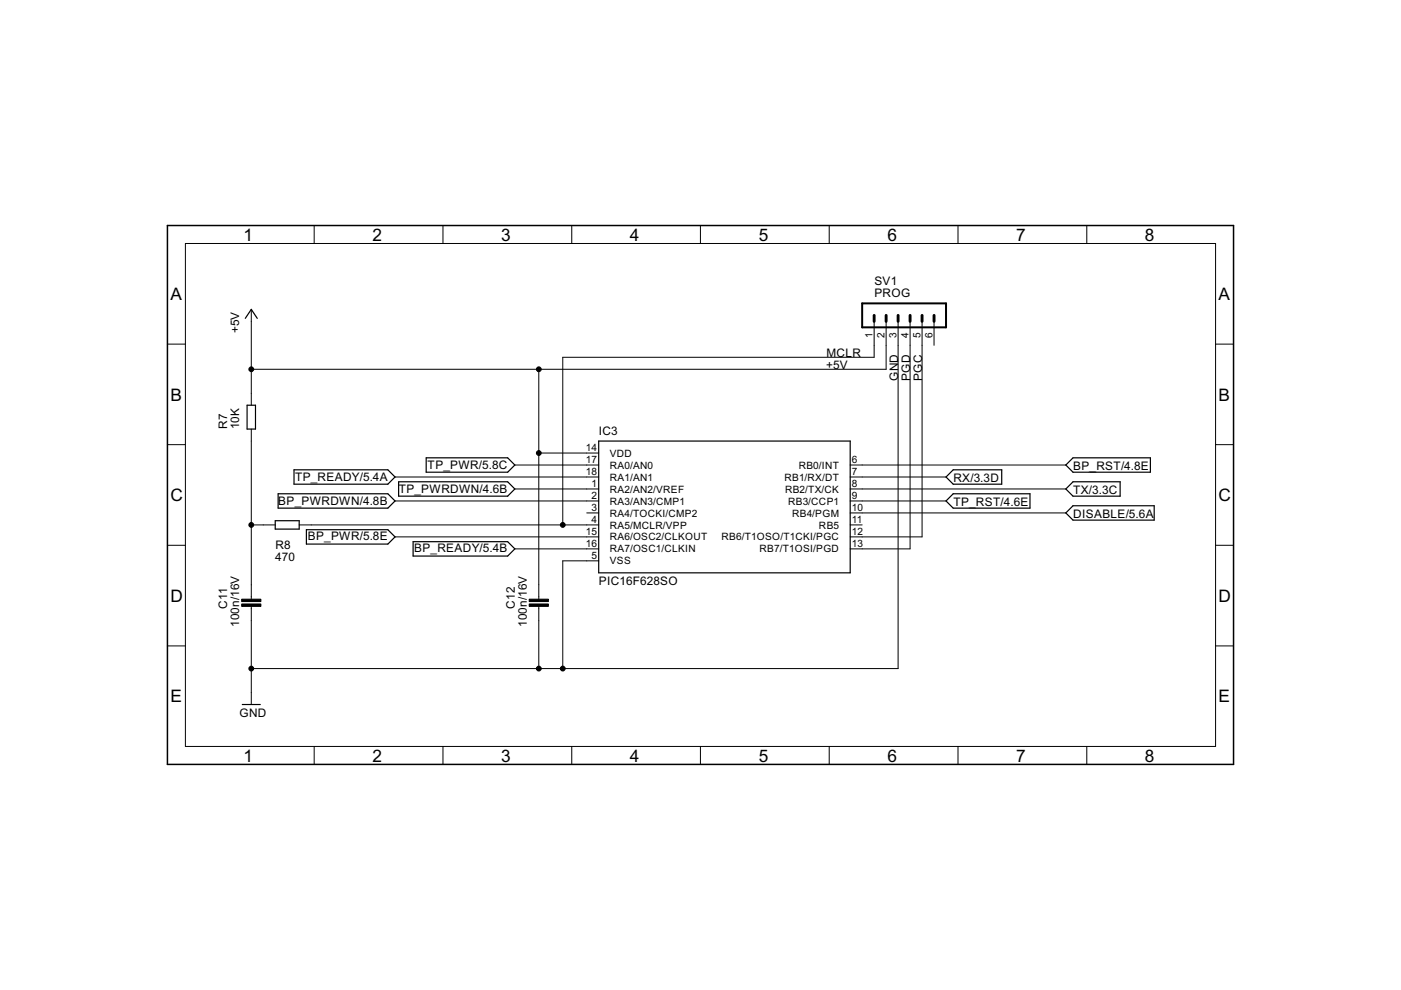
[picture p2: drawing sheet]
<svg xmlns="http://www.w3.org/2000/svg" width="297mm" height="210mm" viewBox="0 0 297 210" stroke-linecap="round" stroke-linejoin="round" font-family="sans-serif">
<path d="M35.5 47.8v114.3zM35.5 47.8h226zM35.5 162.1h226zM261.5 47.8v114.3z" fill="#000" stroke="#000" stroke-width=".32"/>
<g fill="#000" stroke="#000" stroke-width=".21">
<path d="M39.3 51.6v106.7zM66.6 47.8v3.8zM93.9 47.8v3.8zM121.2 47.8v3.8zM148.5 47.8v3.8zM175.8 47.8v3.8zM203.1 47.8v3.8zM230.4 47.8v3.8zM39.3 51.6h218.4zM35.5 73h3.8zM53.3 65.6v2.5zM53.3 68.1v10.2z"/>
<path d="M53.3 78.3h60.9zM119.3 75.8v35.5zM185.3 68.1v5.1zM185.3 73.2v2.6zM119.3 75.8h66zM187.9 68.1v5.1zM187.9 73.2v5.1zM114.2 78.3h73.7zM190.4 68.1v5.1zM193 68.1v5.1zM195.5 68.1v5.1zM198 68.1v5.1z"/>
<path d="M257.7 73h3.8zM35.5 94.3h3.8zM53.3 83.4v2.5zM53.3 91v2.5zM53.3 93.5v17.8zM53.3 78.3v5.1zM114.2 78.3v17.8zM114.2 96.1v27.9zM124.4 96.1h2.5zM124.4 98.6h2.5zM114.2 96.1h10.2zM109.2 98.6h15.2z"/>
<path d="M180.3 98.6h2.5zM182.8 98.6h43.2zM257.7 94.3h3.8zM35.5 115.6h3.8zM53.3 111.3v12.7zM55.8 111.3h2.6zM53.3 111.3h2.5zM63.4 111.3h2.6zM66 111.3h53.3zM119.3 111.3h5.1zM119.3 118.9v22.9zM124.4 103.7h2.5z"/>
<path d="M124.4 106.2h2.5zM124.4 108.8h2.5zM124.4 111.3h2.5zM124.4 118.9h2.5zM124.4 113.8h2.5zM124.4 116.4h2.5zM124.4 101.1h2.5zM119.3 118.9h5.1zM83.8 101.1h40.6zM109.2 116.4h15.2zM83.8 113.8h40.6zM109.2 103.7h15.2z"/>
<path d="M83.8 106.2h40.6zM180.3 101.1h2.5zM180.3 103.7h2.5zM180.3 106.2h2.5zM180.3 108.8h2.5zM180.3 111.3h2.5zM180.3 113.8h2.5zM180.3 116.4h2.5zM182.8 113.8h12.7zM182.8 116.4h10.2zM182.8 101.1h17.8zM182.8 103.7h43.2z"/>
<path d="M182.8 106.2h17.8zM182.8 108.8h43.2zM193 73.2v43.2zM195.5 73.2v40.6zM257.7 115.6h3.8zM35.5 136.9h3.8zM53.3 124v2.5zM53.3 129.1v2.5zM53.3 126.5v.5zM53.3 128.6v.5zM53.3 131.6v10.2zM114.2 124v2.5z"/>
<path d="M114.2 129.1v2.5zM114.2 126.5v.5zM114.2 128.6v.5zM114.2 131.6v10.2zM257.7 136.9h3.8zM39.3 158.3h218.4zM53.3 146.8v2.6zM53.3 141.8h60.9zM53.3 141.8v5zM114.2 141.8h5.1zM119.3 141.8h71.1zM190.4 73.2v68.6z"/>
<path d="M257.7 51.6v106.7zM66.6 158.3v3.8zM93.9 158.3v3.8zM121.2 158.3v3.8zM148.5 158.3v3.8zM175.8 158.3v3.8zM203.1 158.3v3.8zM230.4 158.3v3.8z"/>
<circle cx="53.3" cy="78.3" r=".51"/>
<circle cx="114.2" cy="78.3" r=".51"/>
<circle cx="114.2" cy="96.1" r=".51"/>
<circle cx="53.3" cy="111.3" r=".51"/>
<circle cx="119.3" cy="111.3" r=".51"/>
<circle cx="53.3" cy="141.8" r=".51"/>
<circle cx="114.2" cy="141.8" r=".51"/>
<circle cx="119.3" cy="141.8" r=".51"/>
</g>
<g fill="#000" stroke="#000" stroke-width=".25">
<path d="M53.3 65.6l-1.3 1.9zM53.3 65.6l1.2 1.9zM52.4 85.9v5.1zM54.2 85.9v5.1zM52.4 85.9h1.8zM52.4 91h1.8zM62.3 99.6h19.9zM90.4 97.1h17.2zM109.2 98.6l-1.6 1.5zM107.6 97.1l1.6 1.5zM126.9 93.5h53.4zM180.3 93.5v28z"/>
<path d="M202.1 99.6h10.3zM212.4 99.6v3.1zM226 98.6l1.5-1.5zM226 98.6l1.5 1.5zM227.5 97.1h16.4zM243.9 97.1v3zM58.4 112.2h5zM58.4 110.4v1.8zM59 104.7v3zM62.3 99.6v3.1zM58.4 110.4h5zM63.4 110.4v1.8z"/>
<path d="M65 112.3v3.1zM62.3 102.7h19.9zM65 115.4h17.2zM65 112.3h17.2zM59 107.7h23.2zM59 104.7h23.2zM83.8 101.1l-1.6 1.6zM82.2 99.6l1.6 1.5zM83.8 113.8l-1.6 1.6zM82.2 112.3l1.6 1.5zM83.8 106.2l-1.6 1.5zM82.2 104.7l1.6 1.5z"/>
<path d="M84.5 102.2v3zM87.6 114.9v3zM90.4 97.1v3zM90.4 100.1h17.2zM87.6 117.9h20zM87.6 114.9h20zM84.5 105.2h23.1zM84.5 102.2h23.1zM109.2 116.4l-1.6 1.5zM107.6 114.9l1.6 1.5zM109.2 103.7l-1.6 1.5zM107.6 102.2l1.6 1.5z"/>
<path d="M200.6 101.1l1.5-1.5zM200.6 101.1l1.5 1.6zM200.6 106.2l1.5-1.5zM200.6 106.2l1.5 1.5zM202.1 102.7h10.3zM202.1 104.7h16.3zM202.1 107.7h16.3zM218.4 104.7v3zM226 103.7l1.5-1.5zM226 103.7l1.5 1.5zM226 108.8l1.5-1.6zM226 108.8l1.5 1.5z"/>
<path d="M227.5 102.2h10zM227.5 105.2h10zM227.5 100.1h16.4zM227.5 107.2h17.2zM227.5 110.3h17.2zM237.5 102.2v3zM244.7 107.2v3.1zM126.9 93.5v28zM126.9 121.5h53.4zM51.4 149.4h3.8z"/>
</g>
<path d="M51.2 128.1h4.1v.5h-4.1zM51.2 127h4.1v.6h-4.1zM112.2 128.1h4.1v.5h-4.1zM112.2 127h4.1v.6h-4.1z" fill="#000" stroke="#000" stroke-width=".21"/>
<path d="M182.8 64.3v5.1zM182.8 69.4h17.8zM182.8 64.3h17.8zM200.6 64.3v5.1z" fill="#000" stroke="#000" stroke-width=".42"/>
<path d="M185.3 66.9v1.2zM187.9 66.9v1.2zM190.4 66.9v1.2zM193 66.9v1.2zM195.5 66.9v1.2zM198 66.9v1.2z" fill="#000" stroke="#000" stroke-width=".61"/>
<g font-size="4.1">
<text x="51.7" y="51">1</text>
<text x="79" y="51">2</text>
<text x="106.3" y="51">3</text>
<text x="133.6" y="51">4</text>
<text x="160.9" y="51">5</text>
<text x="188.2" y="51">6</text>
<text x="215.5" y="51">7</text>
<text x="242.8" y="51">8</text>
<text x="36.2" y="63.6">A</text>
<text x="258.4" y="63.6">A</text>
<text x="36.2" y="84.9">B</text>
<text x="258.4" y="84.9">B</text>
<text x="36.2" y="106.3">C</text>
<text x="258.4" y="106.3">C</text>
<text x="36.2" y="127.6">D</text>
<text x="258.4" y="127.6">D</text>
<text x="36.2" y="148.9">E</text>
<text x="258.4" y="148.9">E</text>
<text x="51.7" y="161.5">1</text>
<text x="79" y="161.5">2</text>
<text x="106.3" y="161.5">3</text>
<text x="133.6" y="161.5">4</text>
<text x="160.9" y="161.5">5</text>
<text x="188.2" y="161.5">6</text>
<text x="215.5" y="161.5">7</text>
<text x="242.8" y="161.5">8</text>
</g>
<g font-size="2.8">
<text x="185.4" y="63.1">PROG</text>
<text x="185.4" y="60.5">SV1</text>
<text x="50.7" y="70.7" transform="rotate(-90 50.7 70.7)">+5V</text>
<text x="175.2" y="75.7">MCLR</text>
<text x="175.2" y="78.3">+5V</text>
<text x="190.4" y="80.8" transform="rotate(-90 190.4 80.8)">GND</text>
<text x="193" y="80.8" transform="rotate(-90 193 80.8)">PGD</text>
<text x="195.5" y="80.8" transform="rotate(-90 195.5 80.8)">PGC</text>
<text x="48.2" y="90.9" transform="rotate(-90 48.2 90.9)">R7</text>
<text x="50.7" y="91" transform="rotate(-90 50.7 91)">10K</text>
<text x="127" y="92.3">IC3</text>
<text x="62.5" y="101.9">TP_READY/5.4A</text>
<text x="90.7" y="99.4">TP_PWR/5.8C</text>
<text x="227.5" y="99.6">BP_RST/4.8E</text>
<text x="59" y="107">BP_PWRDWN/4.8B</text>
<text x="84.5" y="104.4">TP_PWRDWN/4.6B</text>
<text x="202.1" y="102.2">RX/3.3D</text>
<text x="202.1" y="107.2">TP_RST/4.6E</text>
<text x="227.5" y="104.7">TX/3.3C</text>
<text x="227.5" y="109.8">DISABLE/5.6A</text>
<text x="58.4" y="118.9">470</text>
<text x="58.4" y="116.4">R8</text>
<text x="65.3" y="114.6">BP_PWR/5.8E</text>
<text x="87.8" y="117.1">BP_READY/5.4B</text>
<text x="127" y="124">PIC16F628SO</text>
<text x="48.2" y="129" transform="rotate(-90 48.2 129)">C11</text>
<text x="109.1" y="129" transform="rotate(-90 109.1 129)">C12</text>
<text x="50.7" y="132.9" transform="rotate(-90 50.7 132.9)">100n/16V</text>
<text x="111.7" y="132.9" transform="rotate(-90 111.7 132.9)">100n/16V</text>
<text x="50.8" y="151.9">GND</text>
</g>
<g font-size="2.4">
<text x="185" y="71.7" transform="rotate(-90 185 71.7)">1</text>
<text x="187.5" y="71.7" transform="rotate(-90 187.5 71.7)">2</text>
<text x="190.1" y="71.7" transform="rotate(-90 190.1 71.7)">3</text>
<text x="192.6" y="71.7" transform="rotate(-90 192.6 71.7)">4</text>
<text x="195.1" y="71.7" transform="rotate(-90 195.1 71.7)">5</text>
<text x="197.7" y="71.7" transform="rotate(-90 197.7 71.7)">6</text>
<text x="124.2" y="95.7">14</text>
<text x="124.2" y="98.2">17</text>
<text x="124.2" y="100.8">18</text>
<text x="129.3" y="96.8">VDD</text>
<text x="129.3" y="99.4">RA0/AN0</text>
<text x="129.3" y="101.9">RA1/AN1</text>
<text x="166.3" y="101.9">RB1/RX/DT</text>
<text x="169.3" y="99.4">RB0/INT</text>
<text x="180.6" y="98.2">6</text>
<text x="180.6" y="100.8">7</text>
<text x="125.4" y="103.3">1</text>
<text x="125.4" y="105.9">2</text>
<text x="129.3" y="104.4">RA2/AN2/VREF</text>
<text x="129.3" y="107">RA3/AN3/CMP1</text>
<text x="166.4" y="104.4">RB2/TX/CK</text>
<text x="167.1" y="107">RB3/CCP1</text>
<text x="180.6" y="103.3">8</text>
<text x="180.6" y="105.9">9</text>
<text x="124.2" y="113.5">15</text>
<text x="125.4" y="108.4">3</text>
<text x="125.4" y="110.9">4</text>
<text x="129.3" y="109.5">RA4/TOCKI/CMP2</text>
<text x="129.3" y="112.1">RA5/MCLR/VPP</text>
<text x="167.9" y="109.5">RB4/PGM</text>
<text x="173.6" y="112.1">RB5</text>
<text x="180.6" y="108.4">10</text>
<text x="180.6" y="110.9">11</text>
<text x="180.6" y="113.5">12</text>
<text x="124.2" y="116">16</text>
<text x="125.4" y="118.6">5</text>
<text x="129.3" y="119.7">VSS</text>
<text x="129.3" y="114.6">RA6/OSC2/CLKOUT</text>
<text x="129.3" y="117.1">RA7/OSC1/CLKIN</text>
<text x="153" y="114.6">RB6/T1OSO/T1CKI/PGC</text>
<text x="161" y="117.1">RB7/T1OSI/PGD</text>
<text x="180.6" y="116">13</text>
</g>
</svg>
